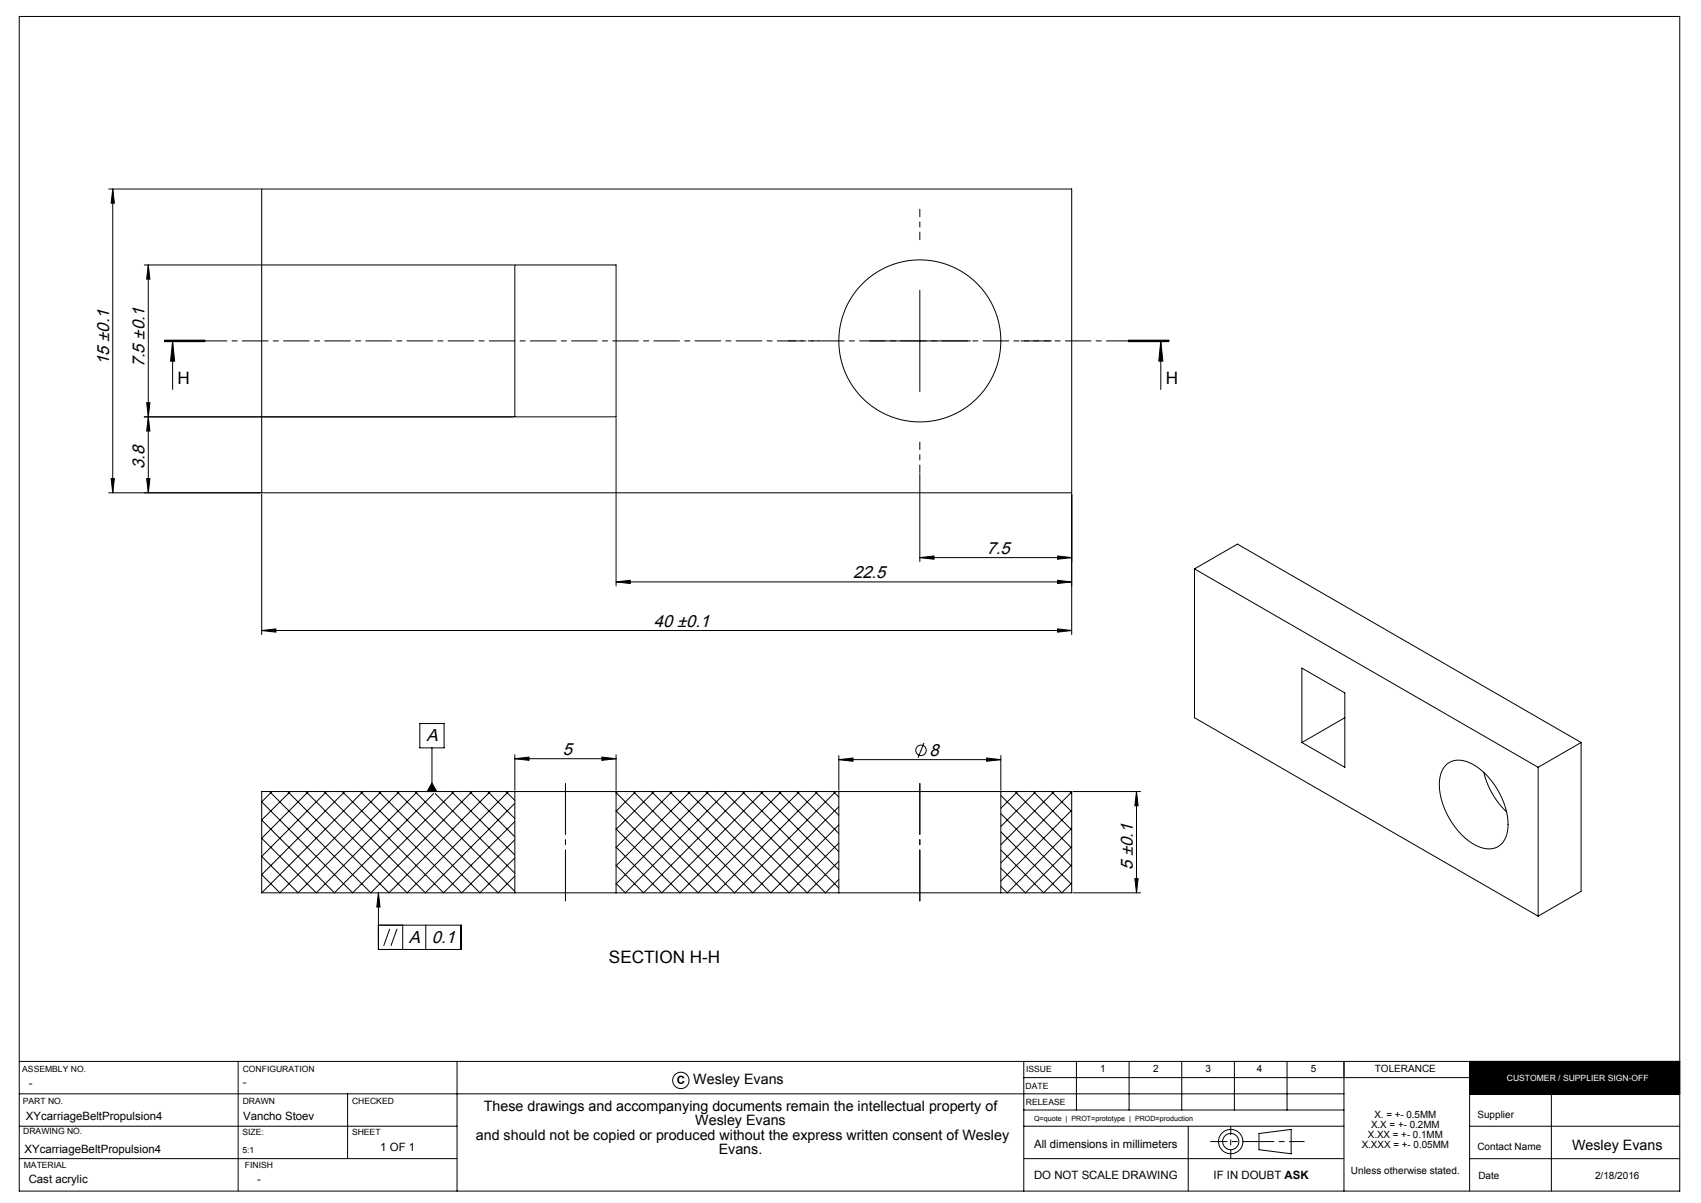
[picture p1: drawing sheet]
<svg xmlns="http://www.w3.org/2000/svg" width="420mm" height="297mm" viewBox="0 0 420 297" stroke-linecap="round" stroke-linejoin="round" font-family="sans-serif">
<g fill="none" stroke="#000" stroke-width=".25">
<path d="M4.8 4.1h410v290h-410zM26.8 46.7h37.5M27.8 46.7l.4 3.5h-.8zM27.8 46.7v75M64.6 46.7h200v75h-200zM35.6 65.4h91.2M36.6 65.4l.4 3.5h-.8zM36.6 65.4v56.3M127.1 65.4h25v37.5h-25zM227.1 71.7v25M36.2 99.4h.8l-.4 3.5zM40.6 84.3h10z"/>
<path d="M40.6 84.2h10M40.6 84h10M42.6 84.2l.5 5h-1zM42.6 84.2v12M214.6 84.2h25M278.6 84.2h10M278.6 84h10M278.6 84.3h10M286.6 84.2l.5 5h-1zM286.6 84.2v12M27.4 118.2h.8l-.4 3.5zM35.6 102.9h91.2"/>
<path d="M36.2 118.2h.8l-.4 3.5zM36.6 102.9l.4 3.5h-.8zM152.1 103.2v41.5M227.1 117v21.7M26.8 121.7h37.5M64.6 122v34.7M227.1 137.7l3.5-.4v.8zM227.1 137.7h37.5M261.1 137.3l3.5 .4-3.5 .4zM264.6 122v34.7M64.6 155.7l3.5-.4v.8zM64.6 155.7h200"/>
<path d="M152.1 143.7l3.5-.4v.8zM152.1 143.7h112.5M261.1 155.3l3.5 .4-3.5 .4zM261.1 143.3l3.5 .4-3.5 .4zM294.9 140.5l84.9 48.9M294.9 140.5v36.7l84.9 49M294.9 140.5l10.6-6.2 84.9 49M103.7 178.6h6v6h-6zM321.5 164.9l10.6 6.2v18.3l-10.6-6.1zM332.1 177.2l-10.6 6.1M66.6 195.4l25 25 25-25M67.2 195.4l-2.6 2.6 22.5 22.4 25-25"/>
<path d="M71 195.4l25 25 25-25M71.7 195.4l-7.1 7.1 18 17.9 24.5-24.5M75.5 195.4l25 25 25-25M76.1 195.4l-11.5 11.6 13.5 13.4 25-25M80 195.4l25 25 22.1-22.1M80.6 195.4l-16 16 9 9 25-25M84.5 195.4l25 25 17.6-17.6M85.1 195.4l-20.5 20.5 4.5 4.5 25-25M89 195.4l25 25 13.1-13.1M89.6 195.4l-25 25M93.5 195.4l25 25 8.6-8.6M98 195.4l25 25 4.1-4.1"/>
<path d="M102.5 195.4l24.6 24.7M106.7 184.6v10.8M106.7 193.3l1.2 2.1h-2.4zM107.5 195.9l19.6 19.7M111.5 195.4l15.6 15.7M115.9 195.4l11.2 11.2M120.4 195.4l6.7 6.7M124.9 195.4l2.2 2.2M127.1 195.4v25M127.1 187.3l3.5-.4v.8zM127.1 186.3v8.8M127.1 187.3h25"/>
<path d="M148.6 186.9l3.5 .4-3.5 .4zM152.1 186.3v8.8M152.1 195.4v25M152.5 195.4l-.4 .4M156.4 195.4l25 25 25-25M157 195.4l-4.9 4.9M160.9 195.4l25 25 21.2-21.2M161.5 195.4l-9.4 9.4M165.3 195.4l25 25 16.8-16.8M165.9 195.4l-13.8 13.9M169.8 195.4l25 25 12.3-12.3M170.4 195.4l-18.3 18.3"/>
<path d="M174.3 195.4l25 25 7.8-7.8M174.9 195.4l-22.8 22.8M178.8 195.4l25 25 3.3-3.3M179.4 195.4l-25 25-2.3-2.3M183.3 195.4l23.8 23.8M183.9 195.4l-25 25-6.8-6.8M187.8 195.4l19.3 19.3M188.4 195.4l-25 25-11.3-11.3M192.3 195.4l14.8 14.9M192.9 195.4l-25 25-15.8-15.8M196.8 195.4l10.3 10.4M197.4 195.4l-25 25-20.3-20.2"/>
<path d="M201.3 195.4l5.8 5.9M201.9 195.4l-25 25-24.8-24.7M205.8 195.4l1.3 1.4M207.1 195.4h40M207.1 195.4v25M207.1 195.4h-142.5v25M207.1 187.5l3.5-.4v.8zM207.1 186.5v8.6M207.1 187.5h40M228.1 183.4l-1.4 3.7M243.6 187.1l3.5 .4-3.5 .4zM247.1 195.4v25"/>
<path d="M247.1 195.4h17.5v25h-17.5M247.1 186.5v8.6M247.1 196.4l17.5 17.5M250.7 195.4l13.9 14M251.3 195.4l-4.2 4.2M255.1 195.4l9.5 9.5M255.8 195.4l-8.7 8.7M259.6 195.4l5 5M260.2 195.4l-13.1 13.1M264.1 195.4l.5 .5M264.6 195.5l-17.5 17.5M264.9 195.4h16.7"/>
<path d="M280.6 195.4l.4 3.5h-.8zM280.6 195.4v25M357 188.9a5.5 5.5 0 0 1 6.9-.1l2.8 2.2 2.5 3.1 1.9 3.6 1.1 3.7a7.4 7.4 0 0 1-2 7.4 6.1 6.1 0 0 1-7-.8l-2.6-2.2-2.4-3.2-1.7-3.3-.9-3.4a8 8 0 0 1 1.4-7zM366.4 190.7l.8 2.7 1.3 2.6 1.6 2.3 1.9 2.1M379.8 189.4v36.8M390.4 183.3l-10.6 6.1M390.4 183.3v36.8l-10.6 6.1M247.1 209.8l10.6 10.6 6.9-6.9M247.1 205.4l15.1 15 2.4-2.4M247.1 200.9l17.5 17.5M264.6 200l-17.5 17.5M264.6 204.5l-15.9 15.9-1.6-1.6"/>
<path d="M264.6 209l-11.4 11.4-6.1-6.1M280.2 216.9h.8l-.4 3.5zM64.6 220.4h142.5M93.4 220.4l.4 3.5h-.8zM93.4 220.4v14h20.5v-6h-20.5M96.2 229.3l-1.5 4.2M98 229.3l-1.5 4.2M99.4 228.4v6M105.1 228.4v6M207.1 220.4h40M264.9 220.4h16.7M4.8 270h327"/>
<path d="M4.8 278h108.1M4.8 262h410M58.8 262v32.1M85.8 270v16M112.9 262v32.1M252.8 278h79M252.8 262v32.1M252.8 274h79M252.8 266h110.1M265.8 262v12M278.8 262v12M291.8 262v12"/>
<path d="M293.4 278v16.1M304.8 262v12M310.9 279.8l7.9-1v6.1l-7.9-1.1zM317.8 262v12M331.8 262v32.1M362.9 270.1h51.9M362.9 278.1h51.9M362.9 262v32.1M383.1 270.1v24M4.8 286h108.1M252.8 286h79M362.9 286.1h51.9"/>
<circle cx="227.1" cy="84.2" r="20"/>
<circle cx="227.4" cy="185.2" r="1.29"/>
<circle cx="168.1" cy="266.7" r="2.02"/>
<circle cx="303.9" cy="281.8" r="3"/>
<circle cx="303.9" cy="281.8" r="2"/>
</g>
<path d="M310.9 281.8h-12" fill="none" stroke="#000" stroke-width=".25" stroke-dasharray="15.2 1.3 1.3 1.3" stroke-dashoffset="11.2"/>
<path d="M310.9 281.8h11.1" fill="none" stroke="#000" stroke-width=".25" stroke-dasharray="15.2 1.3 1.3 1.3" stroke-dashoffset="11.6"/>
<path d="M303.9 278v8" fill="none" stroke="#000" stroke-width=".25" stroke-dasharray="15.2 1.3 1.3 1.3" stroke-dashoffset="13.1"/>
<path d="M362.9 262h51.9v8.4h-51.9z" fill-rule="evenodd" fill="#000"/>
<path d="M227.1 59.2v-7.5M202.1 84.2h-7.5M252.1 84.2h7.5M227.1 109.2v7.5" fill="none" stroke="#000" stroke-width=".25" stroke-dasharray="15.2 1.3 1.3 1.3" stroke-dashoffset="13.4"/>
<path d="M288.6 84.2h-248" fill="none" stroke="#000" stroke-width=".25" stroke-dasharray="6.3 1.3 1.3 1.3" stroke-dashoffset="1.1"/>
<path d="M139.6 193.4v29M227.1 193.4v29M227.1 222.4v-29" fill="none" stroke="#000" stroke-width=".25" stroke-dasharray="15.2 1.3 1.3 1.3" stroke-dashoffset="2.6"/>
<g fill="#000">
<path d="M36.6 65.4l.4 3.5h-.8zM36.2 99.4h.8l-.4 3.5zM27.8 46.7l.4 3.5h-.8zM27.4 118.2h.8l-.4 3.5z"/>
<path d="M286.6 84.2l.5 5h-1zM42.6 84.2l.5 5h-1z"/>
<path d="M36.2 118.2h.8l-.4 3.5zM36.6 102.9l.4 3.5h-.8z"/>
<path d="M64.6 155.7l3.5-.4v.8zM261.1 155.3l3.5 .4-3.5 .4zM227.1 137.7l3.5-.4v.8zM261.1 137.3l3.5 .4-3.5 .4z"/>
<path d="M261.1 143.3l3.5 .4-3.5 .4zM152.1 143.7l3.5-.4v.8z"/>
<path d="M207.1 187.5l3.5-.4v.8zM243.6 187.1l3.5 .4-3.5 .4zM127.1 187.3l3.5-.4v.8zM148.6 186.9l3.5 .4-3.5 .4z"/>
<path d="M93.4 220.4l.4 3.5h-.8zM106.7 193.3l1.2 2.1h-2.4z"/>
<path d="M280.2 216.9h.8l-.4 3.5zM280.6 195.4l.4 3.5h-.8z"/>
</g>
<g font-size="4.3">
<text x="26.9" y="90.1" transform="rotate(-90 26.9 90.1)">15 ±0.1</text>
<text x="35.7" y="90.7" transform="rotate(-90 35.7 90.7)">7.5 ±0.1</text>
<text x="35.7" y="115.8" transform="rotate(-90 35.7 115.8)">3.8</text>
<text x="243.6" y="136.7">7.5</text>
<text x="210.6" y="142.7">22.5</text>
<text x="161.5" y="154.7">40 ±0.1</text>
<text x="105.3" y="183">A</text>
<text x="139" y="186.4">5</text>
<text x="229.5" y="186.6">8</text>
<text x="279.7" y="214.8" transform="rotate(-90 279.7 214.8)">5 ±0.1</text>
<text x="100.9" y="232.8">A</text>
<text x="106.6" y="232.8">0.1</text>
</g>
<g font-size="4.2">
<text x="43.8" y="94.7">H</text>
<text x="287.8" y="94.7">H</text>
<text x="150.4" y="237.8">SECTION H-H</text>
</g>
<g font-size="3.5">
<text x="171.2" y="267.7">Wesley Evans</text>
<text x="119.4" y="274.3">These drawings and accompanying documents remain the intellectual property of</text>
<text x="117.5" y="281.4">and should not be copied or produced without the express written consent of Wesley</text>
<text x="171.7" y="277.9">Wesley Evans</text>
<text x="177.5" y="284.9">Evans.</text>
<text x="388.2" y="283.9">Wesley Evans</text>
</g>
<g font-size="2.8">
<text x="7.1" y="268.3">-</text>
<text x="60" y="268.1">-</text>
<text x="167.1" y="267.6">C</text>
<text x="6.4" y="276.5">XYcarriageBeltPropulsion4</text>
<text x="60" y="276.5">Vancho Stoev</text>
<text x="6.1" y="284.5">XYcarriageBeltPropulsion4</text>
<text x="93.9" y="284.1">1 OF 1</text>
<text x="255.3" y="283.4">All dimensions in millimeters</text>
<text x="7.1" y="292.2">Cast acrylic</text>
<text x="63.5" y="292.2">-</text>
<text x="255.3" y="291.1">DO NOT SCALE DRAWING</text>
<text x="299.6" y="291.1">IF IN DOUBT ASK</text>
</g>
<g font-size="2.5">
<text x="271.6" y="264.8">1</text>
<text x="284.7" y="264.8">2</text>
<text x="297.6" y="264.8">3</text>
<text x="310.3" y="264.8">4</text>
<text x="323.7" y="264.8">5</text>
<text x="339.5" y="264.8">TOLERANCE</text>
<text x="339.4" y="276">X. = +- 0.5MM</text>
<text x="364.8" y="276">Supplier</text>
<text x="337.7" y="280.9">X.XX = +- 0.1MM</text>
<text x="338.5" y="278.4">X.X = +- 0.2MM</text>
<text x="336.2" y="283.4">X.XXX = +- 0.05MM</text>
<text x="364.8" y="283.9">Contact Name</text>
<text x="333.6" y="290">Unless otherwise stated.</text>
<text x="365" y="291.1">Date</text>
<text x="393.8" y="291.1">2/18/2016</text>
</g>
<g font-size="2.1">
<text x="5.5" y="264.6">ASSEMBLY NO.</text>
<text x="59.9" y="264.6">CONFIGURATION</text>
<text x="253.3" y="268.8">DATE</text>
<text x="253.4" y="264.8">ISSUE</text>
<text x="5.6" y="272.5">PART NO.</text>
<text x="59.9" y="272.6">DRAWN</text>
<text x="86.9" y="272.6">CHECKED</text>
<text x="253.3" y="272.8">RELEASE</text>
<text x="5.7" y="280.1">DRAWING NO.</text>
<text x="59.9" y="280.3">SIZE:</text>
<text x="86.9" y="280.3">SHEET</text>
<text x="59.9" y="284.5">5:1</text>
<text x="5.9" y="288.5">MATERIAL</text>
<text x="60.5" y="288.5">FINISH</text>
</g>
<text font-size="2.1" fill="#fff" x="372.1" y="266.9">CUSTOMER / SUPPLIER SIGN-OFF</text>
<text font-size="1.8" x="255.3" y="276.6">Q=quote | PROT=prototype | PROD=production</text>
</svg>
